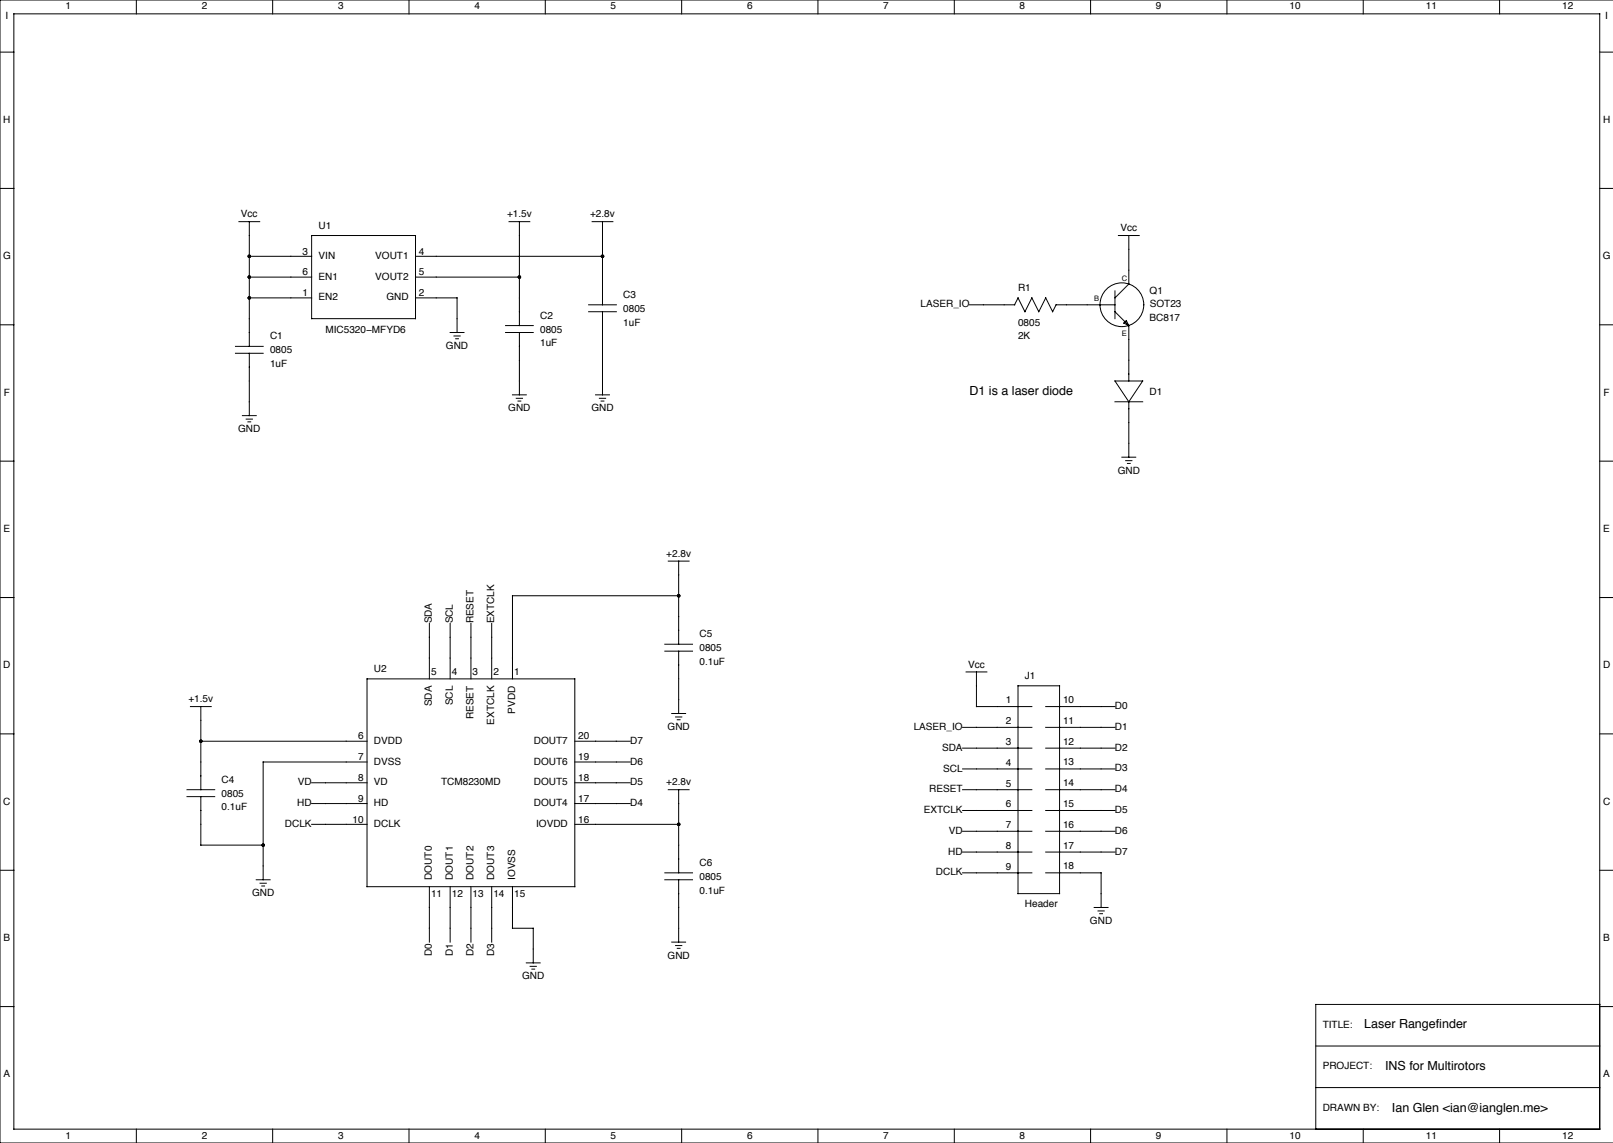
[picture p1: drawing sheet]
<svg xmlns="http://www.w3.org/2000/svg" width="592mm" height="419mm" viewBox="0 0 592 419" stroke-linecap="round" stroke-linejoin="round" font-family="sans-serif">
<g fill="none" stroke="#000" stroke-width=".37">
<path d="M0 19.1h5.1M5.1 5.1h581.6v408.9h-581.6zM50 0v5.1M100 0v5.1M150 0v5.1M200 0v5.1M250 0v5.1M300 0v5.1M350 0v5.1M400 0v5.1M450 0v5.1M500 0v5.1"/>
<path d="M550 0v5.1M586.7 19.1h5M591.7 0h-591.7v419.1h591.7M0 69.1h5.1M586.7 69.1h5M87.6 81.3h7.6M91.4 94h22.9M91.4 81.3v45.7M114.3 86.4h38.1v30.4h-38.1zM152.4 94h68.6M186.7 81.3h7.6M190.5 81.3v38.1"/>
<path d="M217.2 81.3h7.6M221 81.3v30.5M410.2 86.4h7.6M414 86.4v17.7l-5.1 5.1M0 119.1h5.1M91.4 109.2h22.9M91.4 101.6h22.9M152.4 109.2h15.2v12.7M152.4 101.6h38.1M185.4 119.4h10.2M215.9 111.8h10.2M215.9 114.3h10.2"/>
<path d="M221 114.3v30.5M355.6 111.8h16.6M372.1 111.8l1.3-2.6 2.5 5.1 2.6-5.1 2.5 5.1 2.5-5.1 2.6 5.1 1.2-2.5h21.6M408.9 114.3l5.1 5.1M408.9 106.7v10.1M412.2 118.5l.9-.9 .9 1.8zM414 119.4v20.3M586.7 119.1h5M86.4 127h10.1M86.4 129.5h10.1M91.4 129.5v22.9M165.1 121.9h5.1"/>
<path d="M166.5 123.2h2.3M167.1 124.2h1M185.4 121.9h10.2M190.5 121.9v22.9M408.9 139.7h10.2l-5.1 7.6zM88.9 152.4h5.1M90.3 153.7h2.3M90.9 154.7h1M188 144.8h5M189.4 146.1h2.2M190 147.1h1M218.4 144.8h5.1"/>
<path d="M219.8 146.1h2.3M220.5 147.1h1M408.9 147.3h10.2M414 147.3v20.3M0 169.1h5.1M411.5 167.6h5.1M412.9 168.9h2.3M413.5 169.9h1M586.7 169.1h5M0 219.1h5.1M245.1 205.7h7.6M248.9 218.4h-60.9v30.5"/>
<path d="M248.9 205.7v30.5M586.7 219.1h5M157.5 228.6v20.3M165.1 228.6v20.3M172.7 228.6v20.3M180.3 228.6v20.3M243.8 236.2h10.2M243.8 238.8h10.2M248.9 238.8v22.8M69.8 259.1h7.7M73.7 259.1v30.5M134.6 248.9h76.2v76.2h-76.2z"/>
<path d="M354.3 246.4h7.6M358.1 246.4v12.7h20.4M373.4 251.5h15.2v76.2h-15.2zM383.5 259.1h25.4M0 269.1h5.1M73.7 271.8h60.9M134.6 279.4h-38.1v43.2M210.8 279.4h20.3M210.8 271.8h20.3M246.4 261.6h5.1M247.8 262.9h2.3M248.4 263.9h1"/>
<path d="M353.1 274.3h25.4M353.1 266.7h25.4M383.5 274.3h25.4M383.5 266.7h25.4M586.7 269.1h5M68.6 289.6h10.1M68.6 292.1h10.1M73.7 292.1v17.8h22.8M114.3 294.6h20.3M114.3 287h20.3M210.8 294.6h20.3M210.8 287h20.3"/>
<path d="M245.1 289.6h7.6M248.9 289.6v30.4M353.1 289.6h25.4M353.1 281.9h25.4M353.1 297.2h25.4M383.5 289.6h25.4M383.5 281.9h25.4M383.5 297.2h25.4M0 319.1h5.1M114.3 302.3h20.3M210.8 302.3h38.1M353.1 312.4h25.4"/>
<path d="M353.1 304.8h25.4M383.5 312.4h25.4M383.5 304.8h25.4M586.7 319.1h5M94 322.6h5.1M95.4 323.8h2.3M96 324.9h1M157.5 325.1v20.3M165.1 325.1v20.3M172.7 325.1v20.3M180.3 325.1v20.3M188 325.1v15.3h7.6v12.7"/>
<path d="M243.8 322.6h10.2M243.8 320h10.2M248.9 322.6v22.8M353.1 320h25.4M383.5 320h20.4v12.7M401.3 332.7h5.1M402.7 334h2.3M403.4 335h1M193 353.1h5.1M194.4 354.3h2.3M195.1 355.3h1M246.4 345.4h5.1"/>
<path d="M247.8 346.7h2.3M248.4 347.7h1M0 369.1h5.1M586.7 368.3h-104.1v45.7M586.7 369.1h5M482.6 398.8h104.1M482.6 383.5h104.1M50 414v5.1M100 414v5.1M150 414v5.1M200 414v5.1M250 414v5.1"/>
<path d="M300 414v5.1M350 414v5.1M400 414v5.1M450 414v5.1M500 414v5.1M550 414v5.1"/>
<circle cx="411.5" cy="111.7" r="8"/>
</g>
<g fill="#000">
<circle cx="91.4" cy="94" r=".64"/>
<circle cx="221" cy="94" r=".64"/>
<circle cx="91.4" cy="109.2" r=".64"/>
<circle cx="91.4" cy="101.6" r=".64"/>
<circle cx="190.5" cy="101.6" r=".64"/>
<circle cx="248.9" cy="218.4" r=".64"/>
<circle cx="73.7" cy="271.8" r=".64"/>
<circle cx="96.5" cy="309.9" r=".64"/>
<circle cx="248.9" cy="302.3" r=".64"/>
</g>
<g font-size="4.6">
<text x="355.6" y="144.8">D1 is a laser diode</text>
<text x="500.4" y="377.1">Laser Rangefinder</text>
<text x="508" y="392.4">INS for Multirotors</text>
<text x="510.5" y="407.6">Ian Glen &lt;ian@ianglen.me&gt;</text>
</g>
<g font-size="3.7">
<text x="24" y="3.4">1</text>
<text x="74" y="3.5">2</text>
<text x="124" y="3.5">3</text>
<text x="174" y="3.5">4</text>
<text x="224" y="3.4">5</text>
<text x="274" y="3.5">6</text>
<text x="324" y="3.4">7</text>
<text x="374" y="3.5">8</text>
<text x="424" y="3.5">9</text>
<text x="473" y="3.5">10</text>
<text x="523" y="3.4">11</text>
<text x="573" y="3.5">12</text>
<text x="2" y="6.9">I</text>
<text x="588.8" y="6.9">I</text>
<text x="1.2" y="45">H</text>
<text x="588" y="45">H</text>
<text x="88.4" y="79.7">Vcc</text>
<text x="116.8" y="83.8">U1</text>
<text x="186" y="79.6">+1.5v</text>
<text x="216.4" y="79.7">+2.8v</text>
<text x="411" y="84.7">Vcc</text>
<text x="1.1" y="95.1">G</text>
<text x="111" y="93.3">3</text>
<text x="116.8" y="94.9">VIN</text>
<text x="137.6" y="94.9">VOUT1</text>
<text x="153.7" y="93.3">4</text>
<text x="587.9" y="95.1">G</text>
<text x="111" y="101">6</text>
<text x="153.7" y="101">5</text>
<text x="116.8" y="102.5">EN1</text>
<text x="137.6" y="102.6">VOUT2</text>
<text x="373.4" y="106.7">R1</text>
<text x="421.6" y="107.6">Q1</text>
<text x="111" y="108.6">1</text>
<text x="116.8" y="110.1">EN2</text>
<text x="141.7" y="110.2">GND</text>
<text x="153.7" y="108.6">2</text>
<text x="228.6" y="109.2">C3</text>
<text x="337.7" y="112.7">LASER_IO</text>
<text x="421.7" y="112.6">SOT23</text>
<text x="198.1" y="116.8">C2</text>
<text x="228.6" y="119.4">1uF</text>
<text x="228.6" y="114.3">0805</text>
<text x="373.4" y="119.4">0805</text>
<text x="421.6" y="117.8">BC817</text>
<text x="99.1" y="124.5">C1</text>
<text x="119.4" y="121.9">MIC5320−MFYD6</text>
<text x="198.1" y="121.9">0805</text>
<text x="373.4" y="124.5">2K</text>
<text x="99.1" y="129.5">0805</text>
<text x="163.6" y="128">GND</text>
<text x="198.1" y="127">1uF</text>
<text x="99.1" y="134.6">1uF</text>
<text x="1.4" y="145">F</text>
<text x="421.6" y="144.8">D1</text>
<text x="588.2" y="145">F</text>
<text x="186.4" y="150.8">GND</text>
<text x="216.9" y="150.8">GND</text>
<text x="87.4" y="158.4">GND</text>
<text x="409.9" y="173.7">GND</text>
<text x="1.3" y="195">E</text>
<text x="588.1" y="195">E</text>
<text x="244.4" y="204.1">+2.8v</text>
<text x="158.4" y="228.6" transform="rotate(-90 158.4 228.6)">SDA</text>
<text x="166.1" y="228.6" transform="rotate(-90 166.1 228.6)">SCL</text>
<text x="173.7" y="228.6" transform="rotate(-90 173.7 228.6)">RESET</text>
<text x="181.3" y="228.6" transform="rotate(-90 181.3 228.6)">EXTCLK</text>
<text x="256.5" y="233.7">C5</text>
<text x="256.5" y="238.8">0805</text>
<text x="1.2" y="245">D</text>
<text x="256.5" y="243.8">0.1uF</text>
<text x="355.1" y="244.8">Vcc</text>
<text x="588" y="245">D</text>
<text x="137.2" y="246.4">U2</text>
<text x="158.1" y="247.6">5</text>
<text x="165.7" y="247.6">4</text>
<text x="173.4" y="247.6">3</text>
<text x="181" y="247.6">2</text>
<text x="188.6" y="247.6">1</text>
<text x="375.9" y="248.9">J1</text>
<text x="69.1" y="257.4">+1.5v</text>
<text x="368.9" y="257.9">1</text>
<text x="389.9" y="257.8">10</text>
<text x="158.4" y="259" transform="rotate(-90 158.4 259)">SDA</text>
<text x="166.1" y="258.6" transform="rotate(-90 166.1 258.6)">SCL</text>
<text x="173.7" y="263.7" transform="rotate(-90 173.7 263.7)">RESET</text>
<text x="188.9" y="261.7" transform="rotate(-90 188.9 261.7)">PVDD</text>
<text x="408.9" y="260">D0</text>
<text x="181.3" y="265.7" transform="rotate(-90 181.3 265.7)">EXTCLK</text>
<text x="244.8" y="267.7">GND</text>
<text x="335.1" y="267.7">LASER_IO</text>
<text x="368.9" y="265.6">2</text>
<text x="389.9" y="265.4">11</text>
<text x="408.9" y="267.6">D1</text>
<text x="131.3" y="271.1">6</text>
<text x="137.2" y="272.7">DVDD</text>
<text x="195.8" y="272.7">DOUT7</text>
<text x="212.1" y="271.1">20</text>
<text x="231.1" y="272.7">D7</text>
<text x="345.5" y="275.3">SDA</text>
<text x="368.9" y="273.2">3</text>
<text x="389.9" y="273">12</text>
<text x="408.9" y="275.2">D2</text>
<text x="131.3" y="278.8">7</text>
<text x="137.2" y="280.4">DVSS</text>
<text x="195.8" y="280.4">DOUT6</text>
<text x="212.1" y="278.8">19</text>
<text x="231.1" y="280.3">D6</text>
<text x="368.9" y="280.8">4</text>
<text x="389.9" y="280.7">13</text>
<text x="81.3" y="287">C4</text>
<text x="109.2" y="287.9">VD</text>
<text x="131.3" y="286.4">8</text>
<text x="137.2" y="287.9">VD</text>
<text x="161.8" y="288">TCM8230MD</text>
<text x="195.8" y="288">DOUT5</text>
<text x="212.1" y="286.4">18</text>
<text x="231.1" y="287.9">D5</text>
<text x="244.4" y="287.9">+2.8v</text>
<text x="345.9" y="282.9">SCL</text>
<text x="408.9" y="282.9">D3</text>
<text x="81.3" y="292.1">0805</text>
<text x="340.8" y="290.5">RESET</text>
<text x="368.9" y="288.4">5</text>
<text x="389.9" y="288.3">14</text>
<text x="408.9" y="290.5">D4</text>
<text x="1.2" y="295.1">C</text>
<text x="81.3" y="297.2">0.1uF</text>
<text x="109" y="295.6">HD</text>
<text x="131.3" y="294">9</text>
<text x="137.2" y="295.6">HD</text>
<text x="195.8" y="295.6">DOUT4</text>
<text x="212.1" y="294">17</text>
<text x="231.1" y="295.6">D4</text>
<text x="338.8" y="298.1">EXTCLK</text>
<text x="368.9" y="296">6</text>
<text x="389.9" y="295.9">15</text>
<text x="408.9" y="298.1">D5</text>
<text x="588" y="295.1">C</text>
<text x="104.5" y="303.2">DCLK</text>
<text x="129.3" y="301.6">10</text>
<text x="137.2" y="303.2">DCLK</text>
<text x="196.7" y="303.2">IOVDD</text>
<text x="212.1" y="301.6">16</text>
<text x="348" y="305.7">VD</text>
<text x="368.9" y="303.7">7</text>
<text x="389.9" y="303.5">16</text>
<text x="408.9" y="305.7">D6</text>
<text x="368.9" y="311.3">8</text>
<text x="389.9" y="311.1">17</text>
<text x="256.5" y="317.5">C6</text>
<text x="347.8" y="313.3">HD</text>
<text x="408.9" y="313.3">D7</text>
<text x="158.4" y="322.6" transform="rotate(-90 158.4 322.6)">DOUT0</text>
<text x="166.1" y="322.6" transform="rotate(-90 166.1 322.6)">DOUT1</text>
<text x="173.7" y="322.6" transform="rotate(-90 173.7 322.6)">DOUT2</text>
<text x="181.3" y="322.6" transform="rotate(-90 181.3 322.6)">DOUT3</text>
<text x="188.9" y="322.6" transform="rotate(-90 188.9 322.6)">IOVSS</text>
<text x="256.5" y="322.6">0805</text>
<text x="343.3" y="321">DCLK</text>
<text x="368.9" y="318.9">9</text>
<text x="389.9" y="318.8">18</text>
<text x="92.4" y="328.6">GND</text>
<text x="158.1" y="328.9">11</text>
<text x="165.7" y="329">12</text>
<text x="173.4" y="329">13</text>
<text x="181" y="329">14</text>
<text x="188.6" y="328.9">15</text>
<text x="256.5" y="327.7">0.1uF</text>
<text x="375.9" y="332.7">Header</text>
<text x="399.8" y="338.8">GND</text>
<text x="1.3" y="345">B</text>
<text x="588.1" y="345">B</text>
<text x="158.4" y="350.5" transform="rotate(-90 158.4 350.5)">D0</text>
<text x="166" y="350.5" transform="rotate(-90 166 350.5)">D1</text>
<text x="173.6" y="350.5" transform="rotate(-90 173.6 350.5)">D2</text>
<text x="181.3" y="350.5" transform="rotate(-90 181.3 350.5)">D3</text>
<text x="244.8" y="351.5">GND</text>
<text x="191.5" y="359.1">GND</text>
<text x="485.1" y="376.8">TITLE:</text>
<text x="1.3" y="395">A</text>
<text x="485.1" y="392.1">PROJECT:</text>
<text x="588.1" y="395">A</text>
<text x="485.1" y="407.3">DRAWN BY:</text>
<text x="24" y="417.5">1</text>
<text x="74" y="417.5">2</text>
<text x="124" y="417.5">3</text>
<text x="174" y="417.5">4</text>
<text x="224" y="417.5">5</text>
<text x="274" y="417.5">6</text>
<text x="324" y="417.5">7</text>
<text x="374" y="417.5">8</text>
<text x="424" y="417.5">9</text>
<text x="473" y="417.5">10</text>
<text x="523" y="417.5">11</text>
<text x="573" y="417.5">12</text>
</g>
<g font-size="2.8">
<text x="411.5" y="102.9">C</text>
<text x="401.3" y="110.5">B</text>
<text x="411.5" y="123.2">E</text>
</g>
</svg>
